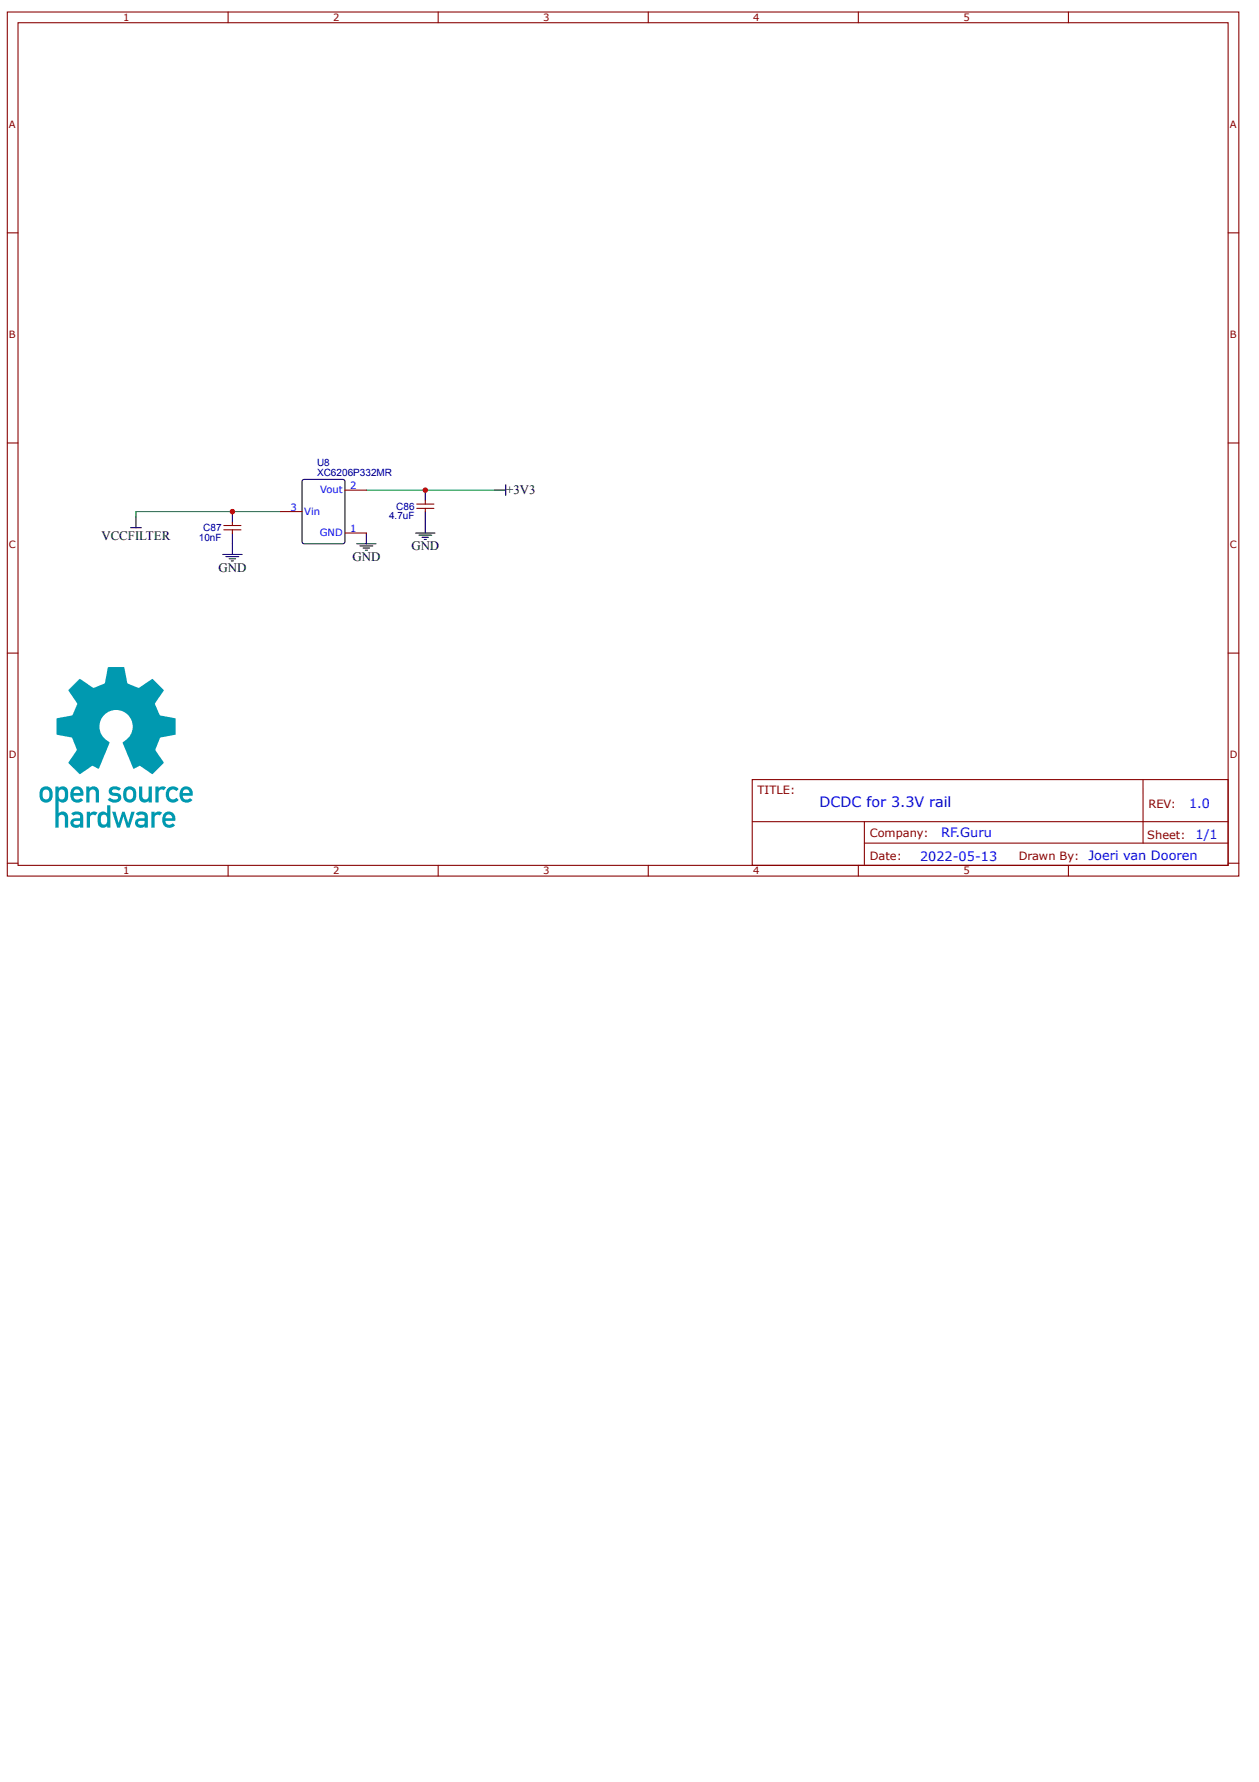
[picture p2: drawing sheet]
<svg xmlns="http://www.w3.org/2000/svg" width="210mm" height="297mm" viewBox="0 0 210 297" stroke-linecap="round" stroke-linejoin="round" font-family="sans-serif">
<g fill="none" stroke="#800" stroke-width=".18">
<path d="M1.2 2h205.3v144h-205.3zM3 3.8h201.8v140.4h-201.8zM38 2v1.8M73.1 2v1.8M108.1 2v1.8M143.1 2v1.8M178.1 2v1.8M1.2 38.8h1.8M204.8 38.8h1.7M1.2 73.8h1.8M204.8 73.8h1.7M37.3 88.3h2.9"/>
<path d="M37.3 87.6h2.9M38.7 87.1v.5M38.7 88.3v.5M46.8 85.3h3.6M57.5 88.8h3.6M57.5 81.7h3.6M69.5 84.7h2.8M69.5 84h2.8M70.9 83.5v.5M70.9 84.7v.6M1.2 108.9h1.8M204.8 108.9h1.7"/>
<path d="M125.4 130h79.4v14.2h-79.4zM125.4 137h79.3M144.1 137v7.1M190.6 130v10.5M1.2 143.9h1.8M38 144.2v1.8M73.1 144.2v1.8M108.1 144.2v1.8M143.1 144.2v1.8M144.1 140.5h60.6M178.1 144.2v1.8M204.8 143.9h1.7"/>
</g>
<g fill="none" stroke="#000" stroke-width=".18">
<path d="M21.8 88h1.8M22.7 86.2v1.8M37.1 92.4h3.3M37.7 92.8h2.1M38.2 93.1h1.1M38.6 93.5h.3M38.7 85.3v1.8M38.7 88.8v3.6M50.5 80l.2-.1h6.4l.3 .2 .1 10.2-.2 .3h-6.6l-.3-.1v-10.2zM59.5 90.6h3.2M60 91h2.2M60.5 91.4h1.1"/>
<path d="M60.9 91.7h.4M61.1 88.8v1.8M69.3 88.8h3.2M69.8 89.2h2.2M70.4 89.6h1M70.7 89.9h.4M70.9 81.7v1.8M70.9 85.3v3.5M82.5 81.7h1.8M84.3 80.8v1.8"/>
</g>
<path d="M46.8 85.3h-24.1v.9M61.1 81.7h21.4" fill="none" stroke="#080" stroke-width=".18"/>
<g fill="#0099b0">
<path d="M11.4 115l1.9-1.8 2.3 1.5 1.8-.7 .1-.2 .5-2.5 .1-.1h2.6l.6 2.7 1.7 .7h.2l2.1-1.4h.2l1.8 1.9-1.5 2.2 .8 1.8 .1 .2 2.5 .4 .1 .1v2.6l-2.6 .6-.8 1.9v.2l1.4 2v.1l-1.9 1.8-2.1-1.3-1 .4-1.9-4.3a2.79 2.79 0 0 0 1.6-3.5 2.79 2.79 0 0 0-3.3-1.8 2.79 2.79 0 0 0-2.1 3.1 3.4 3.4 0 0 0 1.7 2.2l-1.9 4.3-1-.4-2.1 1.3-1.9-1.8v-.1l1.4-2v-.2l-.8-1.9-2.5-.6-.1-2.6 .1-.1 2.6-.5 .8-1.8v-.2l-1.5-2.1z"/>
<path d="M10 131.7l-.2 .2v.5a.58 .58 0 0 0 .5 .9 .58 .58 0 0 0 .5-.9 .6 .6 0 0 0-.1-.6 .6 .6 0 0 0-.7-.1zM9.2 131.1h.6v.3a.9 .9 0 0 1 1-.3 .9 .9 0 0 1 .6 .9v.4a.98 .98 0 0 1-.3 1.1 .98 .98 0 0 1-1.1 .1l-.2-.1v2.1a.91 .91 0 0 1 1-.3 .91 .91 0 0 1 .6 .9v1.8h-.6v-1.9a.53 .53 0 0 0-1 0v1.9h-.6z"/>
</g>
<g fill="#0099b0">
<path d="M12 135.5l-.1 .2 .4 .3a.65 .65 0 0 1 1 .1v.3h-.7a.84 .84 0 0 0-.8 1 .84 .84 0 0 0 1.2 .6l.3-.3v.3h.6v-1.9a1.06 1.06 0 0 0-1.7-.7zM12.3 137l.4-.2h.6a.58 .58 0 0 1-.4 .7 .58 .58 0 0 1-.7-.3z" fill-rule="evenodd"/>
<path d="M14.5 135.3h.5v.3a.89 .89 0 0 1 1.3-.1l-.4 .4a.53 .53 0 0 0-.8 .1l-.1 2h-.5z" fill-rule="evenodd"/>
<path d="M16.5 135.6a2.82 2.82 0 0 0 0 2 .92 .92 0 0 0 1.4 .1v.3h.5v-3.8h-.5v1.4a.91 .91 0 0 0-1.4 0zM17 135.9l.3-.1a.62 .62 0 0 1 .6 .8 .58 .58 0 0 1-.6 .9 .58 .58 0 0 1-.5-.9l.1-.5z" fill-rule="evenodd"/>
<path d="M18.7 135.3h.6l.5 1.9 .6-1.9h.4l.6 1.9 .5-1.9h.6l-.9 2.7h-.5l-.5-1.9-.6 1.9h-.5z" fill-rule="evenodd"/>
<path d="M22.8 135.5l-.2 .2 .5 .3a.65 .65 0 0 1 1 .1v.3h-.7a.84 .84 0 0 0-.9 1 .84 .84 0 0 0 1.3 .6l.3-.3v.3h.5v-1.9a1.06 1.06 0 0 0-1.6-.7zM23.1 137l.4-.2h.6a.58 .58 0 0 1-.4 .7 .58 .58 0 0 1-.7-.3z" fill-rule="evenodd"/>
<path d="M25.2 135.3h.6v.3a.89 .89 0 0 1 1.2-.1l-.4 .4a.53 .53 0 0 0-.8 .1v2h-.6z" fill-rule="evenodd"/>
<path d="M27.5 135.5a1.42 1.42 0 0 0-.5 1.5 1.42 1.42 0 0 0 1.2 1l.5-.1 .5-.3-.4-.4a.68 .68 0 0 1-.7 .3 .68 .68 0 0 1-.5-.7h1.6a1.16 1.16 0 0 0-.3-1.3 1.16 1.16 0 0 0-1.4 0zM27.7 135.9a.56 .56 0 0 1 .7-.1 .56 .56 0 0 1 .3 .6h-1.1z" fill-rule="evenodd"/>
<path d="M6.9 131.4a1.58 1.58 0 0 0 .4 2.3 1.13 1.13 0 0 0 1.5-1.3 1.12 1.12 0 0 0-.6-1.2 1.12 1.12 0 0 0-1.3 .2zM7.2 131.8a.6 .6 0 0 1 .8-.1 .6 .6 0 0 1 .2 .7 .6 .6 0 0 1-.5 .9 .6 .6 0 0 1-.6-.9z" fill-rule="evenodd"/>
<path d="M12.2 131.3a1.42 1.42 0 0 0-.5 1.5 1.42 1.42 0 0 0 1.2 1l.5-.1 .5-.3-.4-.4a.68 .68 0 0 1-.8 .3 .68 .68 0 0 1-.4-.7h1.6a1.16 1.16 0 0 0-.3-1.3 1.16 1.16 0 0 0-1.4 0zM12.4 131.7a.56 .56 0 0 1 .7-.1 .56 .56 0 0 1 .3 .6h-1.1z" fill-rule="evenodd"/>
<path d="M14.4 131.1h.5v.3a.91 .91 0 0 1 1-.3 .91 .91 0 0 1 .6 .9v1.8h-.5l-.1-1.9a.53 .53 0 0 0-.9 0l-.1 1.9h-.5z" fill-rule="evenodd"/>
<path d="M18.4 131.3a1.54 1.54 0 0 1 1.8 .1l-.4 .4-.2-.1a.66 .66 0 0 0-.9 .2l.3 .2a.94 .94 0 0 1 1.2 .9 1.23 1.23 0 0 1-2 .5l-.2-.2 .3-.4a.83 .83 0 0 0 1.4 0l-.1-.1-.2-.1a.99 .99 0 0 1-1.3-.8z" fill-rule="evenodd"/>
<path d="M20.8 131.4a1.58 1.58 0 0 0 .5 2.3 1.13 1.13 0 0 0 1.4-1.3 1.12 1.12 0 0 0-.5-1.2 1.12 1.12 0 0 0-1.4 .2zM21.2 131.8a.6 .6 0 0 1 .8-.1 .6 .6 0 0 1 .2 .7 .6 .6 0 0 1-.6 .9 .6 .6 0 0 1-.5-.9z" fill-rule="evenodd"/>
<path d="M23.2 131.1h.5l.1 1.9a.53 .53 0 0 0 .9 0l.1-1.9h.5v2.7h-.5v-.3a.91 .91 0 0 1-1 .2 .91 .91 0 0 1-.6-.8z" fill-rule="evenodd"/>
<path d="M25.9 131.1h.5v.3a.89 .89 0 0 1 1.3-.1l-.4 .4a.53 .53 0 0 0-.8 .1l-.1 2h-.5z" fill-rule="evenodd"/>
<path d="M27.9 131.5a1.22 1.22 0 0 1 1.9 0l-.4 .4a.69 .69 0 0 0-.8-.2 .69 .69 0 0 0-.4 .7 .69 .69 0 0 0 .4 .8 .69 .69 0 0 0 .8-.2l.4 .3a1.27 1.27 0 0 1-1.7 .3 1.27 1.27 0 0 1-.4-1.7z" fill-rule="evenodd"/>
<path d="M30.4 131.3a1.42 1.42 0 0 0-.5 1.5 1.42 1.42 0 0 0 1.2 1l.5-.1 .5-.3-.4-.4a.68 .68 0 0 1-.8 .3 .68 .68 0 0 1-.4-.7h1.6a1.16 1.16 0 0 0-.3-1.3 1.16 1.16 0 0 0-1.4 0zM30.6 131.7a.56 .56 0 0 1 .7-.1 .56 .56 0 0 1 .3 .6h-1.1z" fill-rule="evenodd"/>
</g>
<g fill="#c00">
<circle cx="38.7" cy="85.3" r=".45"/>
<circle cx="70.9" cy="81.7" r=".45"/>
</g>
<text font-size="2.4" fill="#00f" x="136.6" y="134.5">DCDC for 3.3V rail</text>
<g font-size="2.1">
<text x="84.4" y="82.4">+3V3</text>
<text x="16.9" y="90">VCCFILTER</text>
<text x="36.4" y="95.3">GND</text>
<text x="58.8" y="93.5">GND</text>
<text x="68.6" y="91.7">GND</text>
</g>
<g font-size="2.1" fill="#00f">
<text x="198.3" y="134.6">1.0</text>
<text x="153.4" y="143.4">2022-05-13</text>
<text x="156.9" y="139.5">RF.Guru</text>
<text x="181.5" y="143.4">Joeri van Dooren</text>
<text x="199.3" y="139.9">1/1</text>
</g>
<g font-size="1.9" fill="#800">
<text x="126.3" y="132.3">TITLE:</text>
<text x="191.5" y="134.6">REV:</text>
<text x="145" y="143.4">Date:</text>
<text x="145" y="139.5">Company:</text>
<text x="169.8" y="143.4">Drawn By:</text>
<text x="191.3" y="139.8">Sheet:</text>
</g>
<g font-size="1.7" fill="#800">
<text x="20.5" y="3.5">1</text>
<text x="55.5" y="3.5">2</text>
<text x="90.6" y="3.5">3</text>
<text x="125.6" y="3.5">4</text>
<text x="160.6" y="3.5">5</text>
<text x="1.5" y="21.3">A</text>
<text x="205" y="21.3">A</text>
<text x="1.5" y="56.3">B</text>
<text x="205" y="56.3">B</text>
<text x="1.5" y="91.4">C</text>
<text x="205" y="91.4">C</text>
<text x="1.5" y="126.4">D</text>
<text x="205" y="126.4">D</text>
<text x="20.5" y="145.8">1</text>
<text x="55.5" y="145.8">2</text>
<text x="90.6" y="145.8">3</text>
<text x="125.6" y="145.8">4</text>
<text x="160.6" y="145.8">5</text>
</g>
<g font-size="1.7" fill="#000080">
<text x="52.9" y="77.7">U8</text>
<text x="52.9" y="79.3">XC6206P332MR</text>
<text x="33.9" y="88.5">C87</text>
<text x="64.9" y="86.6">4.7uF</text>
<text x="66.1" y="85">C86</text>
<text x="33.2" y="90.1">10nF</text>
</g>
<g font-size="1.7" fill="#00f">
<text x="53.4" y="82.2">Vout</text>
<text x="58.4" y="81.5">2</text>
<text x="48.4" y="85.1">3</text>
<text x="50.7" y="85.8">Vin</text>
<text x="53.3" y="89.4">GND</text>
<text x="58.4" y="88.7">1</text>
</g>
</svg>
